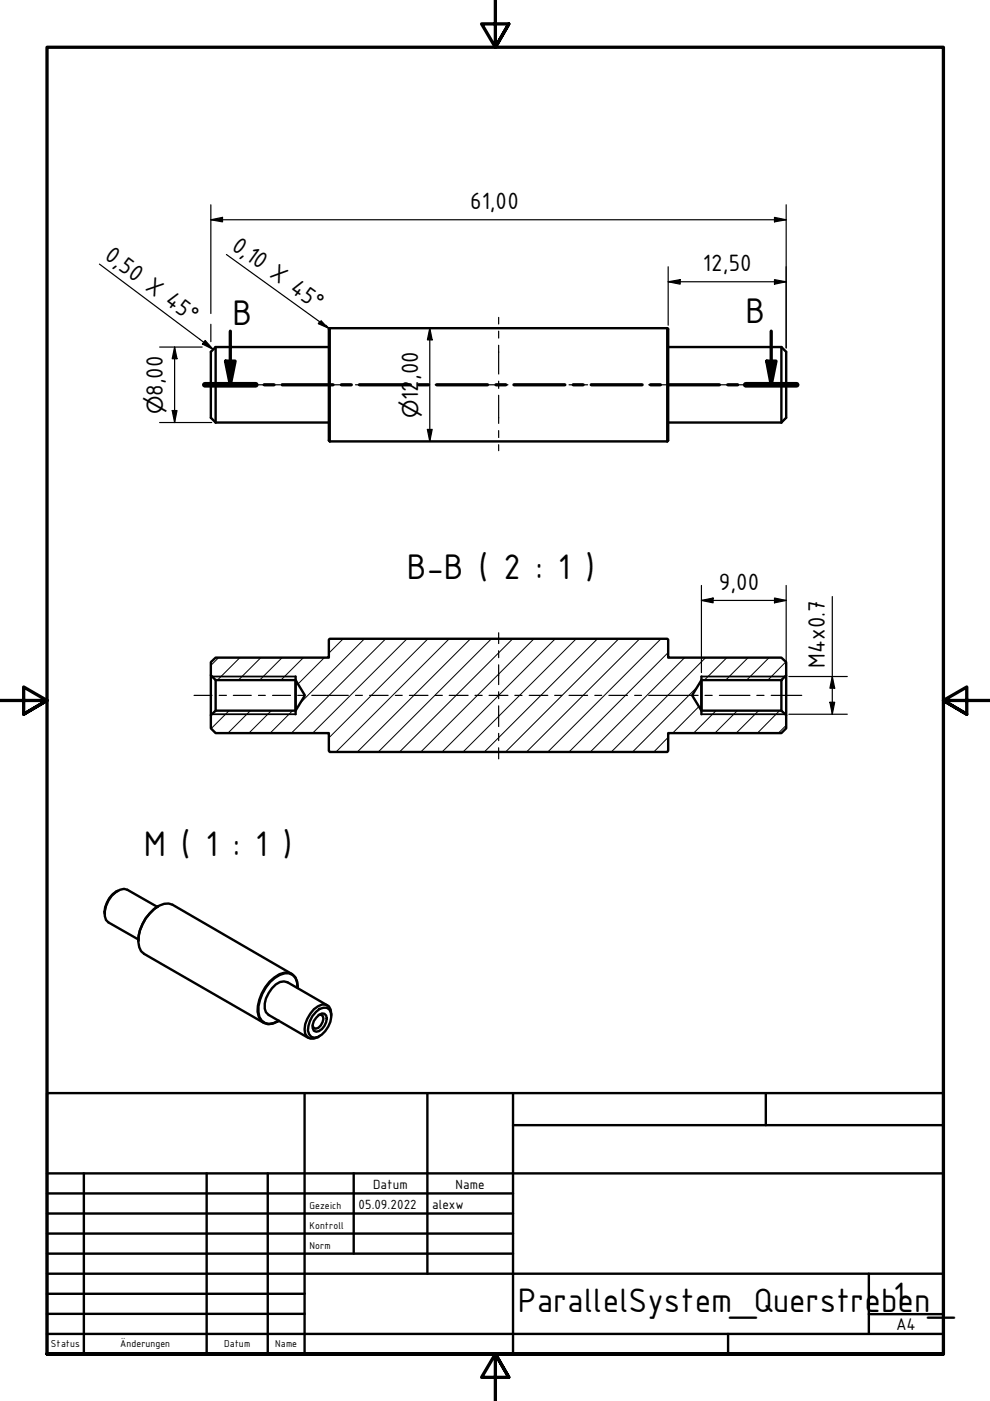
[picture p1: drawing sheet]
<svg xmlns="http://www.w3.org/2000/svg" width="210mm" height="297mm" viewBox="0 0 210 297" stroke-linecap="round" stroke-linejoin="round" font-family="sans-serif">
<!-- layer: Hatch (ISO) -->
<g fill="none" stroke="#000" stroke-width=".21">
<path d="M46.4 139.4l-1.7 1.7M50.9 139.4l-4.8 4.8M55.3 139.4l-4.8 4.8M59.8 139.4l-4.7 4.8M64.3 139.4l-4.7 4.8M68.8 139.4l-5.6 5.6M72.8 135.4l-3.1 3.1M77.3 135.4l-13.6 13.6M81.8 135.4l-20 20M86.3 135.4l-20 20M90.7 135.4l-21 21M95.2 135.4l-24 24"/>
<path d="M99.8 135.4l-24 24M104.2 135.4l-24 24M108.7 135.4l-24 24M113.2 135.4l-24 24M117.7 135.4l-24 24M122.2 135.4l-24 24M126.7 135.4l-24 24M131.2 135.4l-24 24M135.6 135.4l-24 24M140.1 135.4l-24 24M141.7 138.4l-21.1 21M145.2 139.4l-20 20"/>
<path d="M149.6 139.4l-20 20M154.1 139.4l-4.7 4.8M158.6 139.4l-4.7 4.8M163.1 139.4l-4.8 4.8M48.6 150.7l-3.8 3.8M53.1 150.7l-4.8 4.7M57.5 150.7l-4.7 4.7M62 150.7l-4.7 4.7M141.7 156.3l-3.1 3.1M147.7 145.8l-13.6 13.6M148.2 149.8l-5.6 5.6M151.8 150.7l-4.7 4.7"/>
<path d="M156.3 150.7l-4.7 4.7M160.8 150.7l-4.7 4.7M165.3 150.7l-4.7 4.7M166.6 140.3l-3.8 3.9M166.7 153.8l-1.7 1.6"/>
</g>
<!-- layer: Visible (ISO) -->
<g fill="none" stroke="#000" stroke-width=".51">
<path d="M45.7 73.6l-1 1v14l1 1M45.7 73.6v16M45.7 73.6h24M69.9 69.6l-.2 .2v23.6l.2 .2M69.9 69.6v24M69.9 69.6h71.6M141.5 69.6v24M141.5 69.6l.2 .2v23.6l-.2 .2M141.7 73.6h24M165.7 73.6l1 1v14l-1 1M165.7 73.6v16M45.7 89.6h24"/>
<path d="M69.9 93.6h71.6M141.7 89.6h24M44.7 140.4l1-1h24v-3.8l.2-.2h71.6l.2 .2v3.8h24l1 1v2.8l-1 1h-17l-2 3.2 2 3.3h17l1 .9v2.8l-1 1h-24v3.8l-.2 .2h-71.6l-.2-.2v-3.8h-24l-1-1v-2.8l1-.9h17l1.9-3.3-1.9-3.2h-17l-1-1zM44.7 143.2v8.4M45.7 144.2v6.5M62.7 143.4v8M148.7 143.4v8M165.7 144.2v6.5M166.7 143.2v8.4M25 188.8a5.3 5.3 0 0 0-2.8 4.9M33.3 192.3l-6.3-3.7a3 3 0 0 0-3.3 1.3 5.4 5.4 0 0 0-1.2 5.2l.5 .5 6.3 3.6M33.5 192.1a9 9 0 0 0-4.2 7.4"/>
<path d="M61.8 206.5l-25.2-14.7a3.6 3.6 0 0 0-3.8 .8 9.5 9.5 0 0 0-3.5 7.2l.2 1 .4 .9 .6 .5 25.4 14.6M63.1 209.3a2.6 2.6 0 0 0-1-2.6 2.6 2.6 0 0 0-2.9-.1 9.2 9.2 0 0 0-4.6 7.9 2.59 2.59 0 0 0 1.5 2.4 2.59 2.59 0 0 0 2.8-.4M63.1 209.5l-.1-1.2a2.31 2.31 0 0 0-3.6-1.6 8.8 8.8 0 0 0-4.6 7.9 2.36 2.36 0 0 0 3.2 2.3l1.1-.5M67 214.6a2.02 2.02 0 0 1 2.8-.6 3.5 3.5 0 0 1-.2 3.7 3.9 3.9 0 0 1-3 2.3 1.82 1.82 0 0 1-1.2-2.5l.8-2.1zM67.6 215.2l.5-.1 .4 .3a2.23 2.23 0 0 1-1.6 2.7l-.4-.2-.2-.4M67.6 215.2l.7-.3h.5a1.86 1.86 0 0 1 0 2.6 1.68 1.68 0 0 1-2.3 1.1 2.55 2.55 0 0 1 1.1-3.4zM69.4 213.2l-8.4-4.9a2.74 2.74 0 0 0-3.3 1.2 5.2 5.2 0 0 0-1.3 5.1l.6 .6 8.4 4.9M70.2 215.4a2.05 2.05 0 0 0-1.1-2.4 3.5 3.5 0 0 0-3.3 1.9 5 5 0 0 0-1.1 4.3 1.79 1.79 0 0 0 3.1 .4"/>
</g>
<!-- layer: Visible Narrow (ISO) -->
<path d="M45 151.4h17.7M45 143.4h17.7M148.7 151.4h17.7M148.7 143.4h17.7" fill="none" stroke="#000" stroke-width=".38"/>
<!-- layer: Section Line (ISO) -->
<g fill="none" stroke="#000" stroke-width=".7">
<path d="M47.8 76.6h2l-1 5zM48.8 70.2v11.4M162.6 76.6h1.9l-1 5zM163.5 70.2v11.4M43.4 81.6h10.8M56 81.6h2.1M59.8 81.6h10.8M72.4 81.6h2.1M76.2 81.6h10.8M88.8 81.6h2.1M92.6 81.6h10.8M105.2 81.6h2.1"/>
<path d="M109 81.6h10.8M121.5 81.6h2.1M125.3 81.6h10.8M137.9 81.6h2.1M141.7 81.6h10.8M154.3 81.6h2.1M158.1 81.6h10.8"/>
</g>
<path d="M43.4 81.6h10.8M158.1 81.6h10.8" fill="none" stroke="#000" stroke-width="1.2"/>
<g fill="#000">
<path d="M47.8 76.6h2l-1 5z" fill-rule="evenodd"/>
<path d="M162.6 76.6h1.9l-1 5z" fill-rule="evenodd"/>
</g>
<!-- layer: Border (ISO) -->
<path d="M105 0v10l-2.9-4.9h5.8l-2.9 4.9 2.9-4.9M0 148.5h10l-5-2.8v5.7l5-2.9-5 2.9M210 148.5h-10l5-2.8v5.7l-5-2.9 5 2.9M10 287.1v-277.1h190v277.1h-190h190M107.9 292l-2.9-4.9 2.9 4.9h-5.8l2.9-4.9v9.9" fill="none" stroke="#000" stroke-width=".7"/>
<!-- layer: Title (ISO) -->
<g fill="none" stroke="#000" stroke-width=".51">
<path d="M10 231.8h190v55.3h-190zM64.6 231.8v55.3M90.6 231.8v38.3M108.8 238.6h91.2M108.8 231.8v55.3M162.4 231.8v6.8M10 253h98.8M10 257.3h98.8M10 248.8h190M17.8 248.8v38.3M43.8 248.8v38.3M56.8 248.8v38.3"/>
<path d="M75 248.8v17M10 261.5h98.8M10 265.8h98.8M10 270.1h190M10 274.3h54.6M10 278.6h54.6M184.2 278.6h15.8M184.2 270.1v12.7M10 282.8h190M154.4 282.8v4.3"/>
</g>
<!-- layer: Centerline (ISO) -->
<g fill="none" stroke="#000" stroke-width=".25">
<path d="M105.7 67.3v1.4M105.7 70.2v1.5M105.7 73.2v6.1M43 81.6h6M50.5 81.6h1.4M53.5 81.6h5.9M61 81.6h1.4M63.9 81.6h10M75.4 81.6h1.4M78.4 81.6h3.9M90.4 81.6h.3M92.3 81.6h1.5"/>
<path d="M95.2 81.6h4.1M100.7 81.6h1.5M103.7 81.6h4M105.7 80.8v1.5M105.7 83.8v6M105.7 91.3v1.5M105.7 94.3v1.3M109.2 81.6h1.5M112.2 81.6h3.9M117.6 81.6h1.5M120.6 81.6h4M126.1 81.6h1.5"/>
<path d="M129.1 81.6h3.9M134.6 81.6h1.4M137.5 81.6h9.9M149 81.6h1.4M152 81.6h5.9M159.4 81.6h1.5M162.4 81.6h5.9M105.7 134.2v2.2M105.7 138v1.4M41.1 147.4h3.9M46.5 147.4h1.5M49.5 147.4h3.8"/>
<path d="M54.8 147.4h1.5M57.8 147.4h3.8M63.1 147.4h1.5M66.1 147.4h7.8M75.4 147.4h1.4M78.4 147.4h3.9M83.8 147.4h1.5M86.8 147.4h3.9M92.3 147.4h1.5M95.2 147.4h4.1M100.7 147.4h1.5M103.7 147.4h4"/>
<path d="M105.7 141v4.1M105.7 146.7v1.4M105.7 149.7v4.3M105.7 155.5v1.5M105.7 158.5v2.4M109.2 147.4h1.5M112.2 147.4h3.9M117.6 147.4h1.5M120.6 147.4h4M126.1 147.4h1.5M129.1 147.4h3.9M134.6 147.4h1.4"/>
<path d="M137.5 147.4h10.5M149.5 147.4h1.5M152.5 147.4h6.5M160.5 147.4h1.5M163.5 147.4h6.5"/>
</g>
<!-- layer: Dimension (ISO) -->
<g fill="none" stroke="#000" stroke-width=".25">
<path d="M44.7 46.6l2.5-.5v.9zM44.7 46.6h122M44.7 43.4v23.1M141.7 59.7l2.5-.4v.9zM141.7 59.7h25M141.7 56.6v12.3M164.2 46.1l2.5 .5-2.5 .4zM164.2 59.3l2.5 .4-2.5 .5zM166.7 43.4v30.4M33.8 73.6h9.1M37 73.6l.5 2.5h-1zM37 73.6v16"/>
<path d="M44.7 68.8v3.6M91.1 69.6l.5 2.5h-1zM91.1 69.6v24M33.8 89.6h11.1M36.5 87h1l-.5 2.6zM90.6 91h1l-.5 2.6zM148.7 127.3l2.5-.5v1zM148.7 127.3h18M148.7 124.1v18.5M164.2 126.8l2.5 .5-2.5 .5zM166.7 124.1v18.3"/>
</g>
<g fill="#000">
<path d="M44.7 46.6l2.5-.5v.9z" fill-rule="evenodd"/>
<path d="M141.7 59.7l2.5-.4v.9z" fill-rule="evenodd"/>
<path d="M164.2 46.1l2.5 .5-2.5 .4z" fill-rule="evenodd"/>
<path d="M37 73.6l.5 2.5h-1z" fill-rule="evenodd"/>
<path d="M91.1 69.6l.5 2.5h-1z" fill-rule="evenodd"/>
<path d="M164.2 59.3l2.5 .4-2.5 .5z" fill-rule="evenodd"/>
<path d="M36.5 87h1l-.5 2.6z" fill-rule="evenodd"/>
<path d="M90.6 91h1l-.5 2.6z" fill-rule="evenodd"/>
<path d="M148.7 127.3l2.5-.5v1z" fill-rule="evenodd"/>
<path d="M164.2 126.8l2.5 .5-2.5 .5z" fill-rule="evenodd"/>
</g>
<!-- layer: Symbol (ISO) -->
<path d="M21.1 56l24.1 18.1M48 54l21.8 15.6-2.3-1 .3-.4M43.5 72.2l1.7 1.9-2.3-1.2zM69.1 68.9l.7 .7M176.5 126.5v24.9M167.3 151.4h12.3M167.3 143.4h12.3M176 148.9h1l-.5 2.5zM176.5 143.4l.5 2.5h-1z" fill="none" stroke="#000" stroke-width=".25"/>
<g fill="#000">
<path d="M43.5 72.2l1.7 1.9-2.3-1.2z" fill-rule="evenodd"/>
<path d="M68.1 67.8l1.7 1.8-2.3-1z" fill-rule="evenodd"/>
<path d="M176 148.9h1l-.5 2.5z" fill-rule="evenodd"/>
<path d="M176.5 143.4l.5 2.5h-1z" fill-rule="evenodd"/>
</g>
<g font-size="8.1">
<text x="49.3" y="68.9">B</text>
<text x="158.1" y="68.4">B</text>
<text x="86.2" y="122.8">B-B ( 2 : 1 )</text>
<text x="30.5" y="181.4">M ( 1 : 1 )</text>
</g>
<text font-size="7.7" x="109.8" y="278.2">ParallelSystem_Querstreb1en_</text>
<g font-size="5.4">
<text x="99.7" y="44.2">61,00</text>
<text x="48.9" y="52.7" transform="rotate(36 48.9 52.7)">0,10 X 45°</text>
<text x="22" y="54.8" transform="rotate(37 22 54.8)">0,50 X 45°</text>
<text x="149" y="57.5">12,50</text>
<text x="34.5" y="83.9" transform="rotate(-90 34.5 83.9)">8,00</text>
<text x="88.6" y="84.8" transform="rotate(-90 88.6 84.8)">12,00</text>
<text x="152.4" y="125">9,00</text>
<text x="174.9" y="141.6" transform="rotate(-90 174.9 141.6)">M4x0.7</text>
</g>
<g font-size="4.6">
<text x="34.5" y="87.8" transform="rotate(-90 34.5 87.8)">⌀</text>
<text x="88.6" y="88.7" transform="rotate(-90 88.6 88.7)">⌀</text>
</g>
<text font-size="3.9" x="190" y="282">A4</text>
<g font-size="3">
<text x="76" y="256.3">05.09.2022</text>
<text x="79.1" y="252">Datum</text>
<text x="91.6" y="256.3">alexw</text>
<text x="96.6" y="252">Name</text>
</g>
<g font-size="2.3">
<text x="65.6" y="256.3">Gezeich</text>
<text x="65.6" y="260.5">Kontroll</text>
<text x="65.6" y="264.8">Norm</text>
<text x="10.8" y="285.7">Status</text>
<text x="25.5" y="285.7">Änderungen</text>
<text x="47.5" y="285.7">Datum</text>
<text x="58.4" y="285.7">Name</text>
</g>
</svg>
